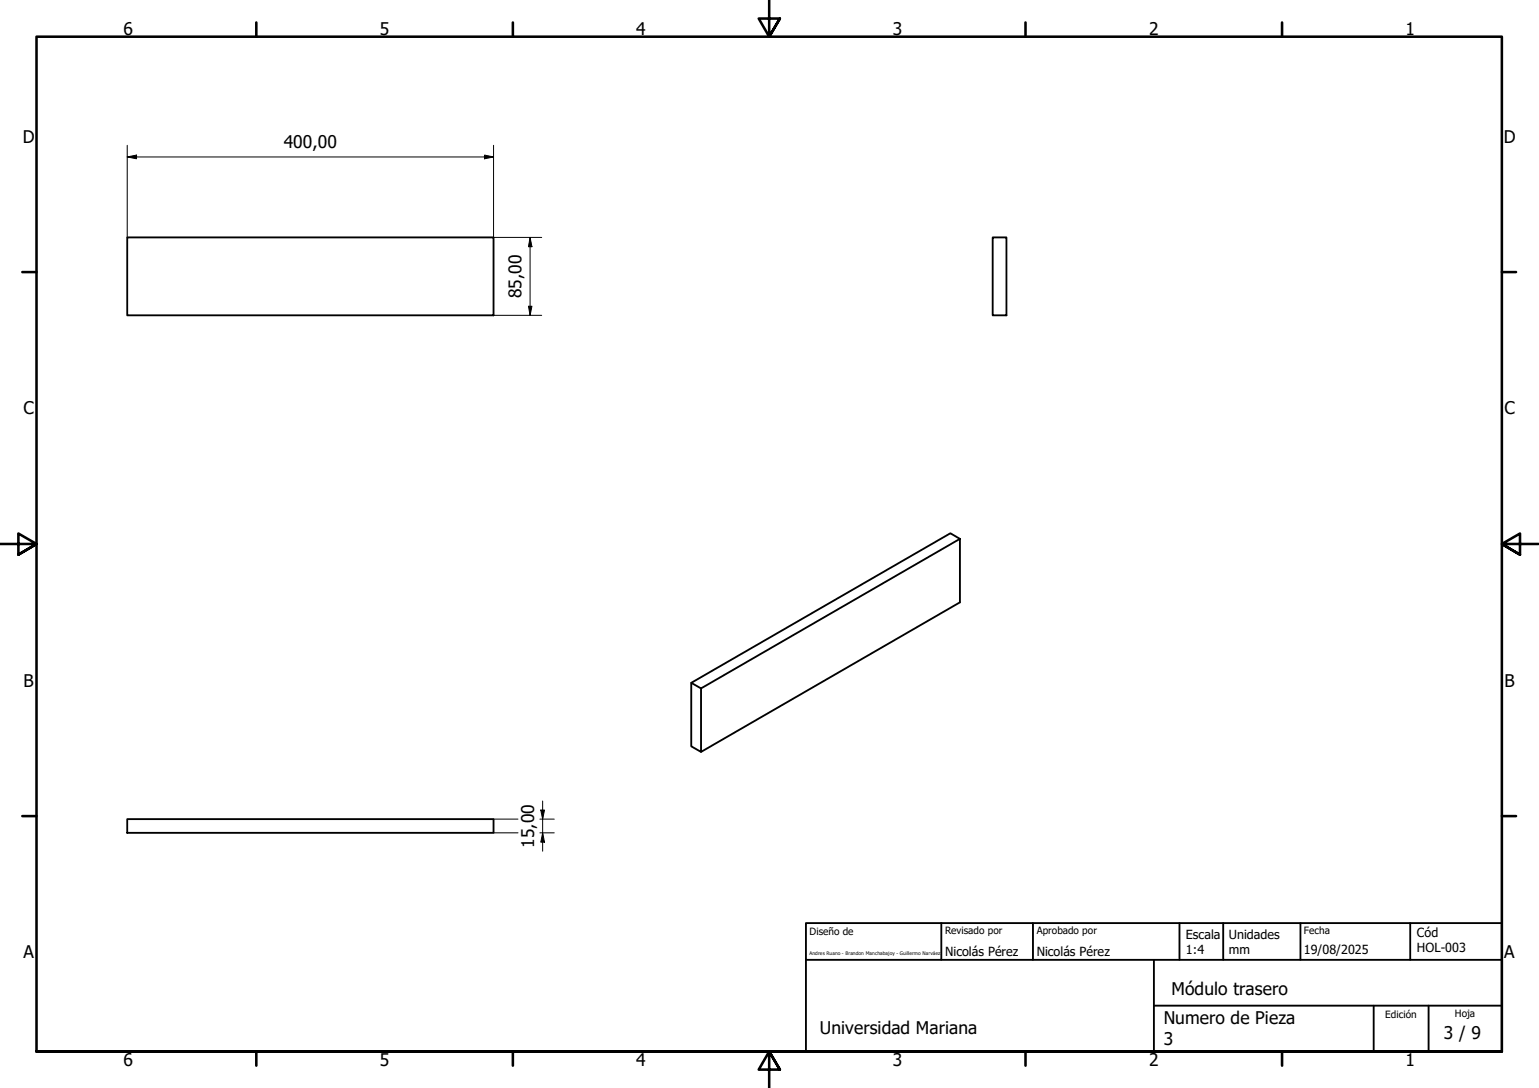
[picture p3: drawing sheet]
<svg xmlns="http://www.w3.org/2000/svg" width="420mm" height="297mm" viewBox="0 0 420 297" stroke-linecap="round" stroke-linejoin="round" font-family="sans-serif">
<!-- layer: Visible (ISO) -->
<path d="M34.7 64.8h100v21.3h-100zM271 64.8h3.8v21.3h-3.8zM262.1 147.1l-70.7 40.8-2.7-1.5 70.8-40.8 2.6 1.5v17.4l-70.7 40.8M188.7 186.4v17.4l2.7 1.5v-17.4M34.7 223.6h100v3.8h-100z" fill="none" stroke="#000" stroke-width=".51"/>
<!-- layer: Borde (ISO) -->
<g fill="none" stroke="#000" stroke-width=".7">
<path d="M70 6.1v3.9M140 6.1v3.9M210 0v10l-2.9-4.9h5.8l-2.9 4.9 2.9-4.9M280 6.1v3.9M350 6.1v3.9M6.1 74.3h3.9M410 74.3h3.9M0 148.5h10l-5-2.8v5.7l5-2.9-5 2.9M420 148.5h-10l5-2.8v5.7l-5-2.9 5 2.9M6.1 222.8h3.9M410 222.8h3.9M10 287.1v-277.1h400v277.1h-400h400"/>
<path d="M70 287.1v3.8M140 287.1v3.8M212.9 292l-2.9-4.9 2.9 4.9h-5.8l2.9-4.9v9.9M280 287.1v3.8M350 287.1v3.8"/>
</g>
<path d="M220 252h190v35.1h-190zM257 252v10.1M282 252v10.1M322 252v10.1M333.9 252v10.1M355 252v10.1M385 252v10.1M220 262.1h190M315 274.6h95M315 262.1v25M375 274.6v12.5M390 274.6v12.5" fill="none" stroke="#000" stroke-width=".51"/>
<!-- layer: Cota (ISO) -->
<g fill="none" stroke="#000" stroke-width=".27">
<path d="M34.7 39.7v25.1M134.7 39.7v25.1h13.2M34.7 42.8l2.6-.5v1.1zM34.7 42.8h100M132.3 42.3l2.4 .5-2.4 .6zM144.7 64.8l.5 2.6h-.9zM144.7 64.8v21.3M134.7 86.1h13.2M144.3 83.6h.9l-.5 2.5zM148.1 218.7v13.7M134.7 223.6h6.7M134.7 227.4h6.7"/>
<path d="M147.4 223.6h3.9M147.4 227.4h3.9M147.6 221.2h1.1l-.6 2.4zM148.1 227.4l.6 2.5h-1.1z"/>
</g>
<path d="M34.7 42.8l2.6-.5v1.1zM132.3 42.3l2.4 .5-2.4 .6zM144.7 64.8l.5 2.6h-.9zM144.3 83.6h.9l-.5 2.5zM147.6 221.2h1.1l-.6 2.4zM148.1 227.4l.6 2.5h-1.1z" fill="#000"/>
<g font-size="4.8">
<text x="33.7" y="9.6">6</text>
<text x="103.7" y="9.6">5</text>
<text x="173.7" y="9.6">4</text>
<text x="243.7" y="9.6">3</text>
<text x="313.7" y="9.6">2</text>
<text x="383.7" y="9.6">1</text>
<text x="6.2" y="38.9">D</text>
<text x="77.5" y="40.4">400,00</text>
<text x="410.5" y="38.9">D</text>
<text x="142.4" y="81.5" transform="rotate(-90 142.4 81.5)">85,00</text>
<text x="6.4" y="113.1">C</text>
<text x="410.7" y="113.1">C</text>
<text x="6.4" y="187.4">B</text>
<text x="410.7" y="187.4">B</text>
<text x="145.8" y="231.5" transform="rotate(-90 145.8 231.5)">15,00</text>
<text x="6.4" y="261.7">A</text>
<text x="410.7" y="261.7">A</text>
<text x="319.8" y="271.8">Módulo trasero</text>
<text x="317.7" y="279.6">Numero de Pieza</text>
<text x="223.8" y="282.2">Universidad Mariana</text>
<text x="317.7" y="285.4">3</text>
<text x="394.2" y="283.8">3 / 9</text>
<text x="33.7" y="290.9">6</text>
<text x="103.7" y="290.9">5</text>
<text x="173.7" y="290.9">4</text>
<text x="243.7" y="290.9">3</text>
<text x="313.7" y="290.9">2</text>
<text x="383.7" y="290.9">1</text>
</g>
<g font-size="3.4">
<text x="323.8" y="256.3">Escala</text>
<text x="335.5" y="256.5">Unidades</text>
<text x="386.8" y="255.8">Cód</text>
<text x="258" y="261">Nicolás Pérez</text>
<text x="283" y="261">Nicolás Pérez</text>
<text x="323.8" y="260.5">1:4</text>
<text x="335.5" y="260.5">mm</text>
<text x="356" y="260.5">19/08/2025</text>
<text x="386.8" y="260">HOL-003</text>
</g>
<g font-size="2.7">
<text x="221" y="255.3">Diseño de</text>
<text x="258" y="255.1">Revisado por</text>
<text x="283" y="255.1">Aprobado por</text>
<text x="356" y="255.1">Fecha</text>
<text x="378.2" y="277.8">Edición</text>
<text x="397.2" y="277.5">Hoja</text>
</g>
<text font-size="1.3" x="221" y="260.8">Andres Ruano - Brandon Manchabajoy - Guillermo Narváez</text>
</svg>
